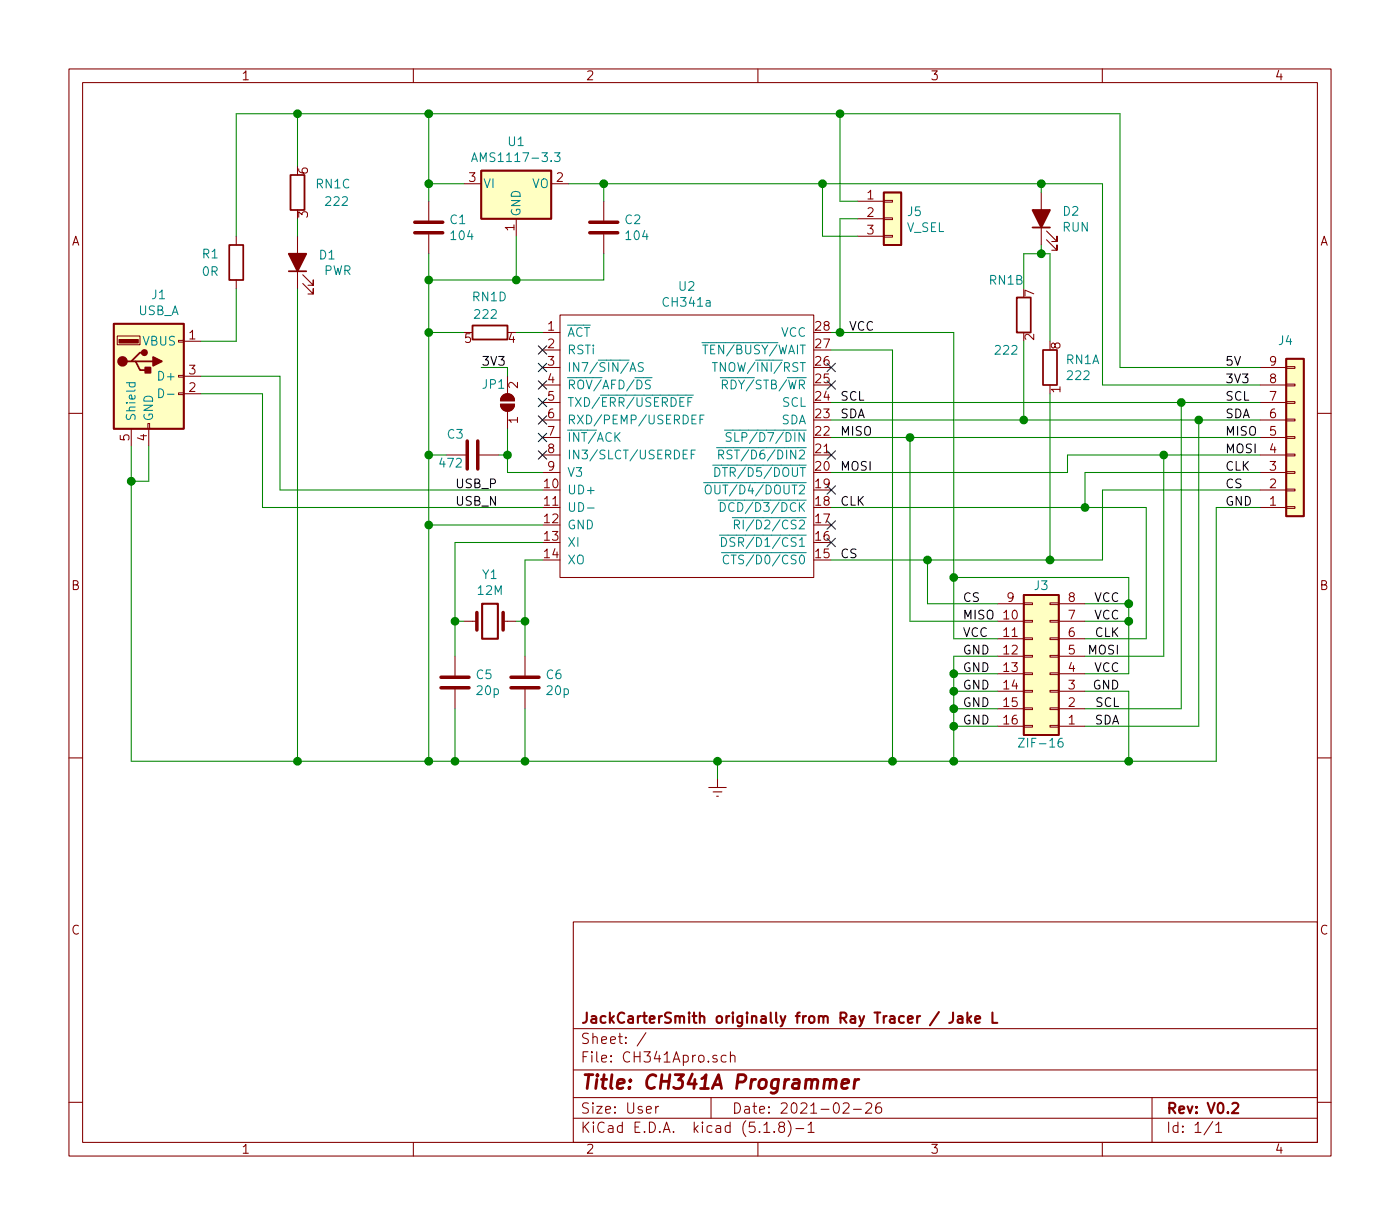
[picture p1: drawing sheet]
EESchema Schematic File Version 4
EELAYER 30 0
EELAYER END
$Descr User 8000 7000
encoding utf-8
Sheet 1 1
Title "CH341A Programmer"
Date "2021-02-26"
Rev "V0.2"
Comp "JackCarterSmith originally from Ray Tracer / Jake L"
Comment1 ""
Comment2 ""
Comment3 ""
Comment4 ""
$EndDescr
$Comp
L Regulator_Linear:AMS1117-3.3 U1
U 1 1
P 2950 1050
F 0 "U1" H 2950 1292 50  0000 C CNN
F 1 "AMS1117-3.3" H 2950 1201 50  0000 C CNN
F 2 "Package_TO_SOT_SMD:SOT-223-3_TabPin2" H 2950 1250 50  0001 C CNN
F 3 "http://www.advanced-monolithic.com/pdf/ds1117.pdf" H 3050 800 50  0001 C CNN
F 4 "C351784" H 2950 1050 50  0001 C CNN "LCSC"
	1    2950 1050
	1    0    0    -1  
$EndComp
$Comp
L Device:R R1
U 1 1
P 1350 1500
F 0 "R1" H 1150 1550 50  0000 L CNN
F 1 "0R" H 1150 1450 50  0000 L CNN
F 2 "Resistor_SMD:R_0603_1608Metric" V 1280 1500 50  0001 C CNN
F 3 "~" H 1350 1500 50  0001 C CNN
F 4 "C207010" H 1350 1500 50  0001 C CNN "LCSC"
	1    1350 1500
	1    0    0    -1  
$EndComp
$Comp
L Device:R_Pack04_Split RN1
U 1 1
P 6000 2100
F 0 "RN1" H 6088 2146 50  0000 L CNN
F 1 "222" H 6088 2055 50  0000 L CNN
F 2 "Resistor_SMD:R_Array_Convex_4x0603" V 5920 2100 50  0001 C CNN
F 3 "~" H 6000 2100 50  0001 C CNN
F 4 "C12001" H 6000 2100 50  0001 C CNN "LCSC"
	1    6000 2100
	1    0    0    -1  
$EndComp
$Comp
L Device:R_Pack04_Split RN1
U 2 1
P 5850 1800
F 0 "RN1" H 5750 2000 50  0000 C CNN
F 1 "222" H 5750 1600 50  0000 C CNN
F 2 "Resistor_SMD:R_Array_Convex_4x0603" V 5770 1800 50  0001 C CNN
F 3 "~" H 5850 1800 50  0001 C CNN
F 4 "C12001" H 5850 1800 50  0001 C CNN "LCSC"
	2    5850 1800
	1    0    0    -1  
$EndComp
$Comp
L Device:R_Pack04_Split RN1
U 3 1
P 1700 1100
F 0 "RN1" H 1800 1150 50  0000 L CNN
F 1 "222" H 1850 1050 50  0000 L CNN
F 2 "Resistor_SMD:R_Array_Convex_4x0603" V 1620 1100 50  0001 C CNN
F 3 "~" H 1700 1100 50  0001 C CNN
F 4 "C12001" H 1700 1100 50  0001 C CNN "LCSC"
	3    1700 1100
	1    0    0    -1  
$EndComp
$Comp
L Device:R_Pack04_Split RN1
U 4 1
P 2800 1900
F 0 "RN1" V 3000 1800 50  0000 L CNN
F 1 "222" V 2900 1850 50  0000 L CNN
F 2 "Resistor_SMD:R_Array_Convex_4x0603" V 2720 1900 50  0001 C CNN
F 3 "~" H 2800 1900 50  0001 C CNN
F 4 "C12001" V 2800 1900 50  0001 C CNN "LCSC"
	4    2800 1900
	0    -1   -1   0   
$EndComp
$Comp
L Device:C C1
U 1 1
P 2450 1300
F 0 "C1" H 2565 1346 50  0000 L CNN
F 1 "104" H 2565 1255 50  0000 L CNN
F 2 "Capacitor_SMD:C_0603_1608Metric" H 2488 1150 50  0001 C CNN
F 3 "~" H 2450 1300 50  0001 C CNN
F 4 "C19702" H 2450 1300 50  0001 C CNN "LCSC"
	1    2450 1300
	1    0    0    -1  
$EndComp
$Comp
L Device:LED_ALT D2
U 1 1
P 5950 1250
F 0 "D2" V 5989 1132 50  0000 R CNN
F 1 "RUN" V 5898 1132 50  0000 R CNN
F 2 "LED_SMD:LED_0603_1608Metric" H 5950 1250 50  0001 C CNN
F 3 "~" H 5950 1250 50  0001 C CNN
F 4 "C72043" V 5950 1250 50  0001 C CNN "LCSC"
	1    5950 1250
	0    -1   -1   0   
$EndComp
Wire Wire Line
	5850 1650 5850 1450
Wire Wire Line
	5850 1450 5950 1450
Wire Wire Line
	5950 1450 5950 1400
Wire Wire Line
	5950 1450 6000 1450
Wire Wire Line
	6000 1450 6000 1950
Connection ~ 5950 1450
$Comp
L Device:LED_ALT D1
U 1 1
P 1700 1500
F 0 "D1" V 1739 1382 50  0000 R CNN
F 1 "PWR" V 1650 1350 50  0000 R CNN
F 2 "LED_SMD:LED_0603_1608Metric" H 1700 1500 50  0001 C CNN
F 3 "~" H 1700 1500 50  0001 C CNN
F 4 "C72044" V 1700 1500 50  0001 C CNN "LCSC"
	1    1700 1500
	0    -1   -1   0   
$EndComp
$Comp
L Device:C C2
U 1 1
P 3450 1300
F 0 "C2" H 3565 1346 50  0000 L CNN
F 1 "104" H 3565 1255 50  0000 L CNN
F 2 "Capacitor_SMD:C_0603_1608Metric" H 3488 1150 50  0001 C CNN
F 3 "~" H 3450 1300 50  0001 C CNN
F 4 "C19702" H 3450 1300 50  0001 C CNN "LCSC"
	1    3450 1300
	1    0    0    -1  
$EndComp
$Comp
L Device:Crystal Y1
U 1 1
P 2800 3550
F 0 "Y1" H 2800 3818 50  0000 C CNN
F 1 "12M" H 2800 3727 50  0000 C CNN
F 2 "Crystal:Crystal_SMD_5032-2Pin_5.0x3.2mm" H 2800 3550 50  0001 C CNN
F 3 "~" H 2800 3550 50  0001 C CNN
F 4 "C112573" H 2800 3550 50  0001 C CNN "LCSC"
	1    2800 3550
	1    0    0    -1  
$EndComp
$Comp
L Device:C C5
U 1 1
P 2600 3900
F 0 "C5" H 2715 3946 50  0000 L CNN
F 1 "20p" H 2715 3855 50  0000 L CNN
F 2 "Capacitor_SMD:C_0402_1005Metric" H 2638 3750 50  0001 C CNN
F 3 "~" H 2600 3900 50  0001 C CNN
F 4 "C1554" H 2600 3900 50  0001 C CNN "LCSC"
	1    2600 3900
	1    0    0    -1  
$EndComp
$Comp
L Device:C C6
U 1 1
P 3000 3900
F 0 "C6" H 3115 3946 50  0000 L CNN
F 1 "20p" H 3115 3855 50  0000 L CNN
F 2 "Capacitor_SMD:C_0402_1005Metric" H 3038 3750 50  0001 C CNN
F 3 "~" H 3000 3900 50  0001 C CNN
F 4 "C1554" H 3000 3900 50  0001 C CNN "LCSC"
	1    3000 3900
	1    0    0    -1  
$EndComp
Wire Wire Line
	5850 2400 5850 1950
$Comp
L power:Earth #PWR01
U 1 1
P 4100 4450
F 0 "#PWR01" H 4100 4200 50  0001 C CNN
F 1 "Earth" H 4100 4300 50  0001 C CNN
F 2 "" H 4100 4450 50  0001 C CNN
F 3 "~" H 4100 4450 50  0001 C CNN
	1    4100 4450
	1    0    0    -1  
$EndComp
Wire Wire Line
	3450 1600 3450 1450
Wire Wire Line
	3450 1150 3450 1050
Wire Wire Line
	2950 1350 2950 1600
Wire Wire Line
	2450 1150 2450 1050
Wire Wire Line
	2450 1450 2450 1600
Wire Wire Line
	2950 3550 3000 3550
Wire Wire Line
	3000 3550 3000 3200
Wire Wire Line
	3000 3200 3100 3200
Wire Wire Line
	2650 3550 2600 3550
Wire Wire Line
	2600 3550 2600 3100
Wire Wire Line
	3000 3750 3000 3550
Connection ~ 3000 3550
Wire Wire Line
	2600 3750 2600 3550
Connection ~ 2600 3550
Wire Wire Line
	3000 4350 3000 4050
Wire Wire Line
	1150 1950 1350 1950
Wire Wire Line
	1350 1950 1350 1650
Wire Wire Line
	1350 1350 1350 650 
Wire Wire Line
	1350 650  1700 650 
Wire Wire Line
	1700 650  1700 950 
Wire Wire Line
	1700 1250 1700 1350
Wire Wire Line
	750  2750 850  2750
Wire Wire Line
	850  2550 850  2750
Wire Wire Line
	1700 1650 1700 4350
Wire Wire Line
	1600 2800 1600 2150
Wire Wire Line
	1600 2150 1150 2150
Wire Wire Line
	1150 2250 1500 2250
Wire Wire Line
	1500 2250 1500 2900
Connection ~ 1700 650 
Wire Wire Line
	3250 1050 3450 1050
Wire Wire Line
	2450 1050 2650 1050
Connection ~ 2450 1050
Wire Wire Line
	2450 1050 2450 650 
Wire Wire Line
	5950 1100 5950 1050
Connection ~ 5950 1050
Wire Wire Line
	5950 1050 6300 1050
Text Label 7000 2200 0    50   ~ 0
3V3
Text Label 7000 2900 0    50   ~ 0
GND
Text Label 7000 2500 0    50   ~ 0
MISO
Text Label 7000 2600 0    50   ~ 0
MOSI
Text Label 7000 2800 0    50   ~ 0
CS
Text Label 7000 2700 0    50   ~ 0
CLK
Text Label 7000 2100 0    50   ~ 0
5V
Wire Wire Line
	6400 650  6400 2100
Wire Wire Line
	6300 1050 6300 2200
Text Label 5500 3550 0    50   ~ 0
MISO
Text Label 5500 3450 0    50   ~ 0
CS
$Comp
L Connector_Generic:Conn_02x08_Counter_Clockwise J3
U 1 1
P 6000 3850
F 0 "J3" H 6050 3350 50  0000 C CNN
F 1 "ZIF-16" H 6050 4250 50  0000 C CNN
F 2 "Socket:DIP_Socket-16_W4.3_W5.08_W7.62_W10.16_W10.9_3M_216-3340-00-0602J" H 6000 3850 50  0001 C CNN
F 3 "~" H 6000 3850 50  0001 C CNN
	1    6000 3850
	-1   0    0    1   
$EndComp
Text Label 5500 3650 0    50   ~ 0
VCC
Text Label 6400 3750 2    50   ~ 0
MOSI
Text Label 6400 3650 2    50   ~ 0
CLK
Text Label 6400 3550 2    50   ~ 0
VCC
Text Label 6400 4150 2    50   ~ 0
SDA
Text Label 6400 4050 2    50   ~ 0
SCL
Connection ~ 3000 4350
Wire Wire Line
	3000 4350 2600 4350
Wire Wire Line
	2600 4050 2600 4350
Wire Wire Line
	750  4350 1700 4350
Wire Wire Line
	750  2750 750  4350
Connection ~ 2600 4350
Wire Wire Line
	4100 4450 4100 4350
Connection ~ 4100 4350
Wire Wire Line
	4100 4350 3000 4350
Text Label 6400 3850 2    50   ~ 0
VCC
Text Label 6400 3450 2    50   ~ 0
VCC
Text Label 6400 3950 2    50   ~ 0
GND
$Comp
L CH341Apro-rescue:USB_A-Connector-CH341Apro-rescue J1
U 1 1
P 850 2150
F 0 "J1" H 907 2617 50  0000 C CNN
F 1 "USB_A" H 907 2526 50  0000 C CNN
F 2 "Connector_USB:USB_A_CNCTech_1001-011-01101_Horizontal" H 1000 2100 50  0001 C CNN
F 3 " ~" H 1000 2100 50  0001 C CNN
	1    850  2150
	1    0    0    -1  
$EndComp
Connection ~ 1700 4350
Wire Wire Line
	1700 4350 2450 4350
Wire Wire Line
	2450 3000 2450 4350
Connection ~ 2450 3000
Connection ~ 2450 4350
Wire Wire Line
	2450 4350 2600 4350
NoConn ~ 4750 3100
NoConn ~ 4750 3000
NoConn ~ 4750 2800
NoConn ~ 4750 2600
NoConn ~ 4750 2200
NoConn ~ 4750 2100
NoConn ~ 3100 2000
NoConn ~ 3100 2100
NoConn ~ 3100 2200
NoConn ~ 3100 2500
NoConn ~ 3100 2600
Wire Wire Line
	2600 3100 3100 3100
Wire Wire Line
	2450 3000 3100 3000
Wire Wire Line
	1500 2900 3100 2900
Wire Wire Line
	3100 2800 1600 2800
Wire Wire Line
	2950 1900 3100 1900
$Comp
L Interface_USB:CH341a U2
U 1 1
P 3900 2550
F 0 "U2" H 3925 3465 50  0000 C CNN
F 1 "CH341a" H 3925 3374 50  0000 C CNN
F 2 "Package_SO:SOIC-28W_7.5x17.9mm_P1.27mm" H 3500 2700 50  0001 C CNN
F 3 "" H 3500 2700 50  0001 C CNN
F 4 "C13517" H 3900 2550 50  0001 C CNN "LCSC"
	1    3900 2550
	1    0    0    -1  
$EndComp
Wire Wire Line
	4750 2000 5100 2000
Wire Wire Line
	5100 2000 5100 4350
Connection ~ 5100 4350
Wire Wire Line
	5100 4350 4100 4350
Text Label 4800 2700 0    50   ~ 0
MOSI
Text Label 4800 2900 0    50   ~ 0
CLK
Text Label 4800 3200 0    50   ~ 0
CS
Text Label 4800 2400 0    50   ~ 0
SDA
Text Label 4800 2300 0    50   ~ 0
SCL
Text Label 4800 2500 0    50   ~ 0
MISO
Wire Wire Line
	750  2550 750  2750
Connection ~ 750  2750
Wire Wire Line
	4750 1900 4800 1900
Wire Wire Line
	4800 1900 4800 1250
Wire Wire Line
	4800 1250 4900 1250
Wire Wire Line
	4900 1350 4700 1350
Wire Wire Line
	4700 1350 4700 1050
Wire Wire Line
	4900 1150 4800 1150
Wire Wire Line
	4800 1150 4800 650 
Connection ~ 4800 650 
Wire Wire Line
	4800 650  6400 650 
Text Label 2750 2100 0    50   ~ 0
3V3
Wire Wire Line
	2450 1600 2450 1900
Wire Wire Line
	2650 1900 2450 1900
Connection ~ 2450 1900
NoConn ~ 3100 2300
NoConn ~ 3100 2400
Wire Wire Line
	2450 1900 2450 2600
Wire Wire Line
	1700 650  2450 650 
Connection ~ 2450 650 
Connection ~ 2450 1600
Connection ~ 2950 1600
Wire Wire Line
	2950 1600 3450 1600
Wire Wire Line
	2450 1600 2950 1600
Wire Wire Line
	2450 650  4800 650 
Wire Wire Line
	3450 1050 4700 1050
Connection ~ 3450 1050
Connection ~ 4700 1050
Text Label 5500 3850 0    50   ~ 0
GND
Text Label 5500 3950 0    50   ~ 0
GND
Text Label 5500 4050 0    50   ~ 0
GND
Text Label 5500 4150 0    50   ~ 0
GND
Text Label 5500 3750 0    50   ~ 0
GND
Wire Wire Line
	4750 2700 6100 2700
Wire Wire Line
	4750 2900 6200 2900
$Comp
L Connector_Generic:Conn_01x09 J4
U 1 1
P 7400 2500
F 0 "J4" H 7300 1950 50  0000 L CNN
F 1 " " H 7480 2451 50  0000 L CNN
F 2 "Connector_PinHeader_2.54mm:PinHeader_1x09_P2.54mm_Vertical" H 7400 2500 50  0001 C CNN
F 3 "~" H 7400 2500 50  0001 C CNN
	1    7400 2500
	1    0    0    1   
$EndComp
Wire Wire Line
	7200 2100 6400 2100
$Comp
L Connector_Generic:Conn_01x03 J5
U 1 1
P 5100 1250
F 0 "J5" H 5180 1292 50  0000 L CNN
F 1 "V_SEL" H 5180 1201 50  0000 L CNN
F 2 "Connector_PinHeader_2.54mm:PinHeader_1x03_P2.54mm_Vertical" H 5100 1250 50  0001 C CNN
F 3 "~" H 5100 1250 50  0001 C CNN
	1    5100 1250
	1    0    0    -1  
$EndComp
Wire Wire Line
	4750 2400 5850 2400
Wire Wire Line
	5850 2400 6850 2400
Connection ~ 5850 2400
Wire Wire Line
	4750 2300 6750 2300
Wire Wire Line
	6850 4150 6850 2400
Connection ~ 6850 2400
Wire Wire Line
	6850 2400 7200 2400
Wire Wire Line
	6750 4050 6750 2300
Connection ~ 6750 2300
Wire Wire Line
	6750 2300 7200 2300
Wire Wire Line
	6200 3950 6450 3950
Wire Wire Line
	6550 3650 6550 2900
Wire Wire Line
	5100 4350 5450 4350
Wire Wire Line
	6450 3950 6450 4350
Connection ~ 6450 4350
Wire Wire Line
	6450 4350 6950 4350
Wire Wire Line
	6200 4050 6750 4050
Wire Wire Line
	6200 4150 6850 4150
Wire Wire Line
	6200 3650 6550 3650
Wire Wire Line
	6200 3750 6650 3750
Wire Wire Line
	6200 3850 6450 3850
Wire Wire Line
	6450 3850 6450 3550
Wire Wire Line
	6450 3550 6200 3550
Wire Wire Line
	6200 3450 6450 3450
Wire Wire Line
	6450 3450 6450 3550
Connection ~ 6450 3550
Wire Wire Line
	5700 3750 5450 3750
Wire Wire Line
	5450 3750 5450 3850
Connection ~ 5450 4350
Wire Wire Line
	5450 4350 6450 4350
Wire Wire Line
	5700 3850 5450 3850
Connection ~ 5450 3850
Wire Wire Line
	5450 3850 5450 3950
Wire Wire Line
	5700 3950 5450 3950
Connection ~ 5450 3950
Wire Wire Line
	5450 3950 5450 4050
Wire Wire Line
	5700 4050 5450 4050
Connection ~ 5450 4050
Wire Wire Line
	5450 4050 5450 4150
Wire Wire Line
	5700 4150 5450 4150
Connection ~ 5450 4150
Wire Wire Line
	5450 4150 5450 4350
Wire Wire Line
	4750 2500 5200 2500
Wire Wire Line
	4750 3200 5300 3200
Wire Wire Line
	5700 3550 5200 3550
Wire Wire Line
	5200 3550 5200 2500
Connection ~ 5200 2500
Wire Wire Line
	5700 3450 5300 3450
Wire Wire Line
	5300 3450 5300 3200
Connection ~ 5300 3200
Wire Wire Line
	5300 3200 6000 3200
Wire Wire Line
	5700 3650 5450 3650
Wire Wire Line
	5450 3650 5450 3300
Wire Wire Line
	7200 2200 6300 2200
Wire Wire Line
	6450 3450 6450 3300
Wire Wire Line
	6450 3300 5450 3300
Connection ~ 6450 3450
Text Label 7000 2300 0    50   ~ 0
SCL
Text Label 7000 2400 0    50   ~ 0
SDA
Wire Wire Line
	6000 2250 6000 3200
Wire Wire Line
	7200 2900 6950 2900
Wire Wire Line
	6950 2900 6950 4350
Wire Wire Line
	5200 2500 7200 2500
Wire Wire Line
	7200 2600 6650 2600
Wire Wire Line
	6100 2600 6100 2700
Wire Wire Line
	7200 2700 6200 2700
Wire Wire Line
	6200 2700 6200 2900
Connection ~ 6200 2900
Wire Wire Line
	6200 2900 6550 2900
Wire Wire Line
	7200 2800 6300 2800
Wire Wire Line
	6300 2800 6300 3200
Wire Wire Line
	6300 3200 6000 3200
Connection ~ 6000 3200
Wire Wire Line
	6650 3750 6650 2600
Connection ~ 6650 2600
Wire Wire Line
	6650 2600 6100 2600
Wire Wire Line
	4700 1050 5950 1050
Wire Wire Line
	4800 1900 5450 1900
Wire Wire Line
	5450 1900 5450 3300
Connection ~ 4800 1900
Connection ~ 5450 3300
Text Label 4850 1900 0    50   ~ 0
VCC
Text Label 2600 2800 0    50   ~ 0
USB_P
Text Label 2600 2900 0    50   ~ 0
USB_N
$Comp
L Device:C C3
U 1 1
P 2700 2600
F 0 "C3" V 2815 2646 50  0000 L CNN
F 1 "472" V 2650 2650 50  0000 L CNN
F 2 "Capacitor_SMD:C_0603_1608Metric" H 2738 2450 50  0001 C CNN
F 3 "~" H 2700 2600 50  0001 C CNN
F 4 "C8032" V 2700 2600 50  0001 C CNN "LCSC"
	1    2700 2600
	0    -1   -1   0   
$EndComp
Wire Wire Line
	2900 2700 2900 2600
Wire Wire Line
	2900 2700 3100 2700
Wire Wire Line
	2850 2600 2900 2600
Connection ~ 2900 2600
Wire Wire Line
	2900 2600 2900 2450
Wire Wire Line
	2550 2600 2450 2600
Connection ~ 2450 2600
Wire Wire Line
	2450 2600 2450 3000
Wire Wire Line
	2900 2150 2900 2100
Wire Wire Line
	2900 2100 2750 2100
$Comp
L Jumper:SolderJumper_2_Open JP1
U 1 1
P 2900 2300
F 0 "JP1" V 3000 2450 50  0000 R CNN
F 1 " " V 2855 2212 50  0000 R CNN
F 2 "Jumper:SolderJumper-2_P1.3mm_Open_Pad1.0x1.5mm" H 2900 2300 50  0001 C CNN
F 3 "~" H 2900 2300 50  0001 C CNN
	1    2900 2300
	0    -1   -1   0   
$EndComp
$EndSCHEMATC
